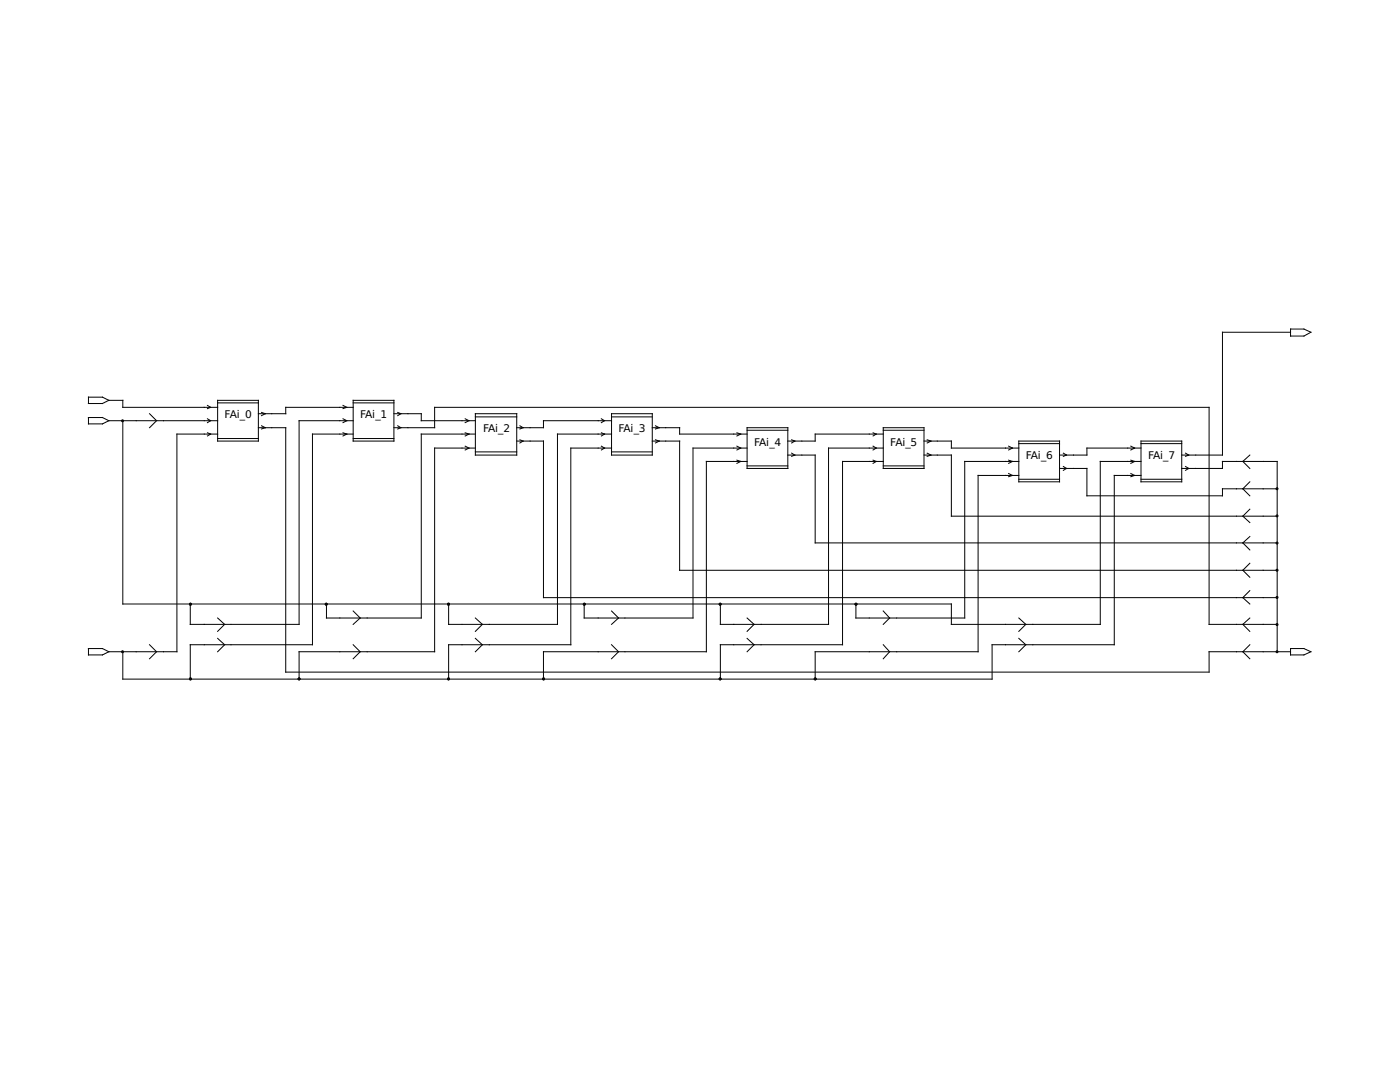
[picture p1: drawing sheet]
<svg xmlns="http://www.w3.org/2000/svg" width="279mm" height="216mm" viewBox="0 0 279 216" stroke-linecap="round" stroke-linejoin="round" font-family="sans-serif">
<g fill="none" stroke="#000" stroke-width=".2">
<path d="M17.7 79.2h2.7l1.3 .7-1.3 .6h-2.7zM21.7 79.9h2.8v1.4h18.9M43.4 79.9h8.2v8.1h-8.2zM70.5 79.9h8.1v8.1h-8.1zM257.6 66.3h-13.6v24.5h-8.2M257.6 65.7h2.6l1.4 .6-1.4 .8h-2.6zM17.7 83.3h2.7l1.3 .6-1.3 .7h-2.7zM21.7 83.9h21.7M24.5 83.9v36.6h165.4v4.1h29.7v-32.5h8.1M29.8 82.6l1.4 1.3-1.4 1.4M41.4 80.9l.6 .4-.6 .2M41.4 86.4l.6 .2-.6 .4"/>
<path d="M41.4 83.6l.6 .3-.6 .4M43.4 80.4h8.2M43.4 87.5h8.2M43.4 86.6h-8.1v43.4h-13.6M51.6 85.3h5.4v48.8h184.3v-4.1h16.3M52.2 82.3l.8 .3-.8 .3M52.2 85l.8 .3-.8 .3M68.5 83.6l.7 .3-.7 .4M68.5 86.4l.7 .2-.7 .4M68.5 80.9l.7 .4-.7 .2M70.5 80.4h8.1M70.5 87.5h8.1"/>
<path d="M70.5 81.3h-13.5v1.3h-5.4M70.5 86.6h-8.1v42.1h-24.4v6.8M70.5 83.9h-10.8v40.7h-21.7v-4.1M78.6 85.3h8.1v-4h154.6v43.3h13.6M78.6 82.6h5.5v1.3h10.8M79.4 82.3l.6 .3-.6 .3M79.4 85l.6 .3-.6 .3M92.8 86.4l.8 .2-.8 .4M92.8 83.6l.8 .3-.8 .4M92.8 89l.8 .4-.8 .4M94.9 82.6h8.2v8.2h-8.2zM94.9 83.2h8.2"/>
<path d="M94.9 90.2h8.2M94.9 89.4h-8.2v40.6h-27v5.5M94.9 86.6h-10.8v36.7h-18.9v-2.8M103.1 88h5.4v31.3h146.4M103.8 87.8l.6 .2-.6 .4M103.8 85l.6 .3-.6 .3M120 89l.7 .4-.7 .4M120 83.6l.7 .3-.7 .4M120 86.4l.7 .2-.7 .4M122 83.9h-13.5v1.4h-5.4M122 82.6h8.2v8.2h-8.2zM122 83.2h8.2"/>
<path d="M122 90.2h8.2M122 89.4h-8.1v39.3h-24.4v6.8M122 86.6h-10.7v38h-21.8v-4.1M130.2 85.3h5.4v1.3h13.5M130.2 88h5.4v25.8h119.3M130.8 87.8l.8 .2-.8 .4M130.8 85l.8 .3-.8 .3M147.1 89l.7 .4-.7 .4M147.1 91.8l.7 .3-.7 .4M147.1 86.4l.7 .2-.7 .4M149.1 85.3h8.1v8.2h-8.1zM149.1 85.9h8.1"/>
<path d="M149.1 93h8.1M149.1 92.1h-8.1v37.9h-32.5v5.5M149.1 89.4h-10.8v33.9h-21.7v-2.8M157.2 90.8h5.5v17.5h92.2M158 90.4l.6 .4-.6 .3M158 87.8l.6 .2-.6 .4M174.2 89l.7 .4-.7 .4M174.2 91.8l.7 .3-.7 .4M174.2 86.4l.7 .2-.7 .4M176.3 85.3h8.1v8.2h-8.1zM176.3 85.9h8.1M176.3 93h8.1"/>
<path d="M176.3 86.6h-13.6v1.4h-5.5M176.3 92.1h-8.2v36.6h-24.3v6.8M176.3 89.4h-10.9v35.2h-21.6v-4.1M184.4 88h5.5v1.4h13.4M184.4 90.8h5.5v12.2h65M185 87.8l.8 .2-.8 .4M185 90.4l.8 .4-.8 .3M201.3 91.8l.8 .3-.8 .4M201.3 94.5l.8 .4-.8 .2M201.3 89l.8 .4-.8 .4M203.3 88h8.2v8.1h-8.2zM203.3 88.5h8.2"/>
<path d="M203.3 95.6h8.2M203.3 94.9h-8.1v35.1h-32.5v5.5M203.3 92.1h-10.8v31.2h-21.7v-2.8M211.5 93.5h5.4v5.4h27.1v-1.4h10.9M212.2 93.1l.7 .4-.7 .4M212.2 90.4l.7 .4-.7 .3M225.7 91.8l.7 .3-.7 .4M225.7 89l.7 .4-.7 .4M225.7 94.5l.7 .4-.7 .2M227.7 88h8.1v8.1h-8.1zM227.7 88.5h8.1M227.7 95.6h8.1"/>
<path d="M227.7 89.4h-10.8v1.4h-5.4M227.7 94.9h-5.3v33.8h-24.4v6.8h-173.5v-5.5M235.8 93.5h8.2v-1.4h10.9v37.9M236.6 90.4l.6 .4-.6 .3M236.6 93.1l.6 .4-.6 .4M249.4 90.8l-1.4 1.3 1.4 1.4M249.4 96.1l-1.4 1.4 1.4 1.4M249.4 117.9l-1.4 1.4 1.4 1.2M249.4 112.4l-1.4 1.4 1.4 1.4M249.4 107.1l-1.4 1.2 1.4 1.4M249.4 101.6l-1.4 1.4 1.4 1.3M17.7 129.4h2.7l1.3 .6-1.3 .7h-2.7z"/>
<path d="M29.8 128.7l1.4 1.3-1.4 1.4M43.4 127.4l1.4 1.3-1.4 1.3M43.4 123.3l1.4 1.3-1.4 1.4M70.5 121.9l1.4 1.4-1.4 1.3M70.5 128.7l1.4 1.3-1.4 1.4M94.9 123.3l1.4 1.3-1.4 1.4M94.9 127.4l1.4 1.3-1.4 1.3M122 128.7l1.4 1.3-1.4 1.4M122 121.9l1.4 1.4-1.4 1.3M149.1 123.3l1.4 1.3-1.4 1.4M149.1 127.4l1.4 1.3-1.4 1.3M176.3 121.9l1.2 1.4-1.2 1.3"/>
<path d="M176.3 128.7l1.2 1.3-1.2 1.4M203.3 127.4l1.4 1.3-1.4 1.3M203.3 123.3l1.4 1.3-1.4 1.4M249.4 128.7l-1.4 1.3 1.4 1.4M249.4 123.3l-1.4 1.3 1.4 1.4M257.6 129.4h2.6l1.4 .6-1.4 .7h-2.6z"/>
<circle cx="24.5" cy="84" r=".2"/>
<circle cx="254.9" cy="97.5" r=".2"/>
<circle cx="254.9" cy="119.2" r=".2"/>
<circle cx="254.9" cy="108.4" r=".2"/>
<circle cx="254.9" cy="113.8" r=".2"/>
<circle cx="254.9" cy="102.9" r=".2"/>
<circle cx="24.5" cy="130" r=".2"/>
<circle cx="38" cy="120.6" r=".2"/>
<circle cx="38" cy="135.5" r=".2"/>
<circle cx="59.7" cy="135.5" r=".2"/>
<circle cx="65.1" cy="120.6" r=".2"/>
<circle cx="89.5" cy="120.6" r=".2"/>
<circle cx="89.5" cy="135.5" r=".2"/>
<circle cx="108.5" cy="135.5" r=".2"/>
<circle cx="116.6" cy="120.6" r=".2"/>
<circle cx="143.7" cy="120.6" r=".2"/>
<circle cx="143.7" cy="135.5" r=".2"/>
<circle cx="162.7" cy="135.5" r=".2"/>
<circle cx="170.8" cy="120.6" r=".2"/>
<circle cx="254.9" cy="124.6" r=".2"/>
<circle cx="254.9" cy="130" r=".2"/>
</g>
<g font-size="2.1">
<text x="44.8" y="83.4">FAi_0</text>
<text x="71.9" y="83.4">FAi_1</text>
<text x="96.4" y="86.2">FAi_2</text>
<text x="123.4" y="86.2">FAi_3</text>
<text x="150.5" y="88.9">FAi_4</text>
<text x="177.7" y="88.9">FAi_5</text>
<text x="204.7" y="91.6">FAi_6</text>
<text x="229.1" y="91.6">FAi_7</text>
</g>
</svg>
